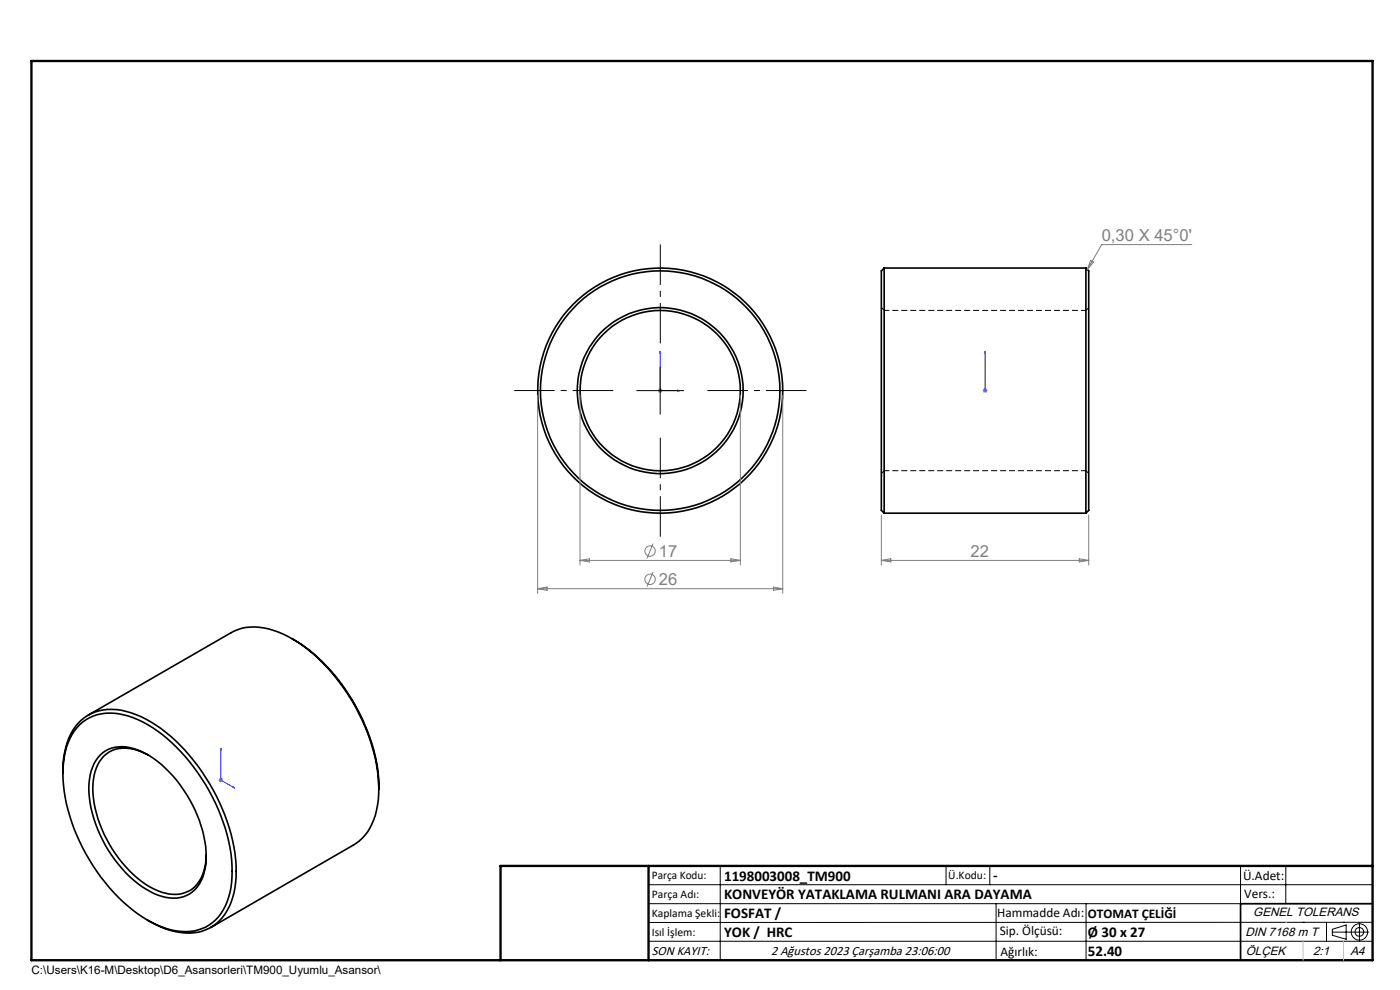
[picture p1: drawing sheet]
<svg xmlns="http://www.w3.org/2000/svg" width="297mm" height="210mm" viewBox="0 0 297 210" stroke-linecap="round" stroke-linejoin="round" font-family="sans-serif">
<g fill="none" stroke="#000" stroke-width=".35">
<path d="M187.6 56.9v52M187.6 56.9l-.6 .6v50.8l.6 .6M187.6 56.9h42.8M230.4 56.9v52M230.4 56.9l.6 .6v50.8l-.6 .6M187.6 108.9h42.8M62 135.5a38.6 38.6 0 0 1 16 19.6 31.2 31.2 0 0 1 2.4 12.2M16.9 153.7a10.1 10.1 0 0 1 10.3-1.8 29.4 29.4 0 0 1 14 10.9 39.5 39.5 0 0 1 8 20.8 14.9 14.9 0 0 1-3.5 11.5 9.9 9.9 0 0 1-10.2 1.9 30.2 30.2 0 0 1-14.9-12.1 37.6 37.6 0 0 1-7.2-22 13.6 13.6 0 0 1 3.5-9.2zM18.7 151.7l30.3-17.5a11.4 11.4 0 0 1 10.1-.1 33.1 33.1 0 0 1 14.8 13.4 38.6 38.6 0 0 1 6.5 19.8M13.3 164.1a15.7 15.7 0 0 1 3.3-10.7 10.1 10.1 0 0 1 11.2-2.2 31.4 31.4 0 0 1 15 12.5 39 39 0 0 1 7.3 21.1 13.8 13.8 0 0 1-4.2 11.1 10.1 10.1 0 0 1-9.7 1.5l-2.1-.8-2.8-1.4M21.2 160.2a7.1 7.1 0 0 1 7.9-1.1 22.1 22.1 0 0 1 10.5 9.5 24.1 24.1 0 0 1 4 15 7.5 7.5 0 0 1-4.7 6.6 9.8 9.8 0 0 1-8-1.6 27.5 27.5 0 0 1-12.1-21.3 10.1 10.1 0 0 1 2.4-7.1zM31.5 160.2a8.6 8.6 0 0 0-8.3-.7 8.1 8.1 0 0 0-3.5 6.8 25.8 25.8 0 0 0 7 17.6 15.4 15.4 0 0 0 10 5.8 6.2 6.2 0 0 0 6.6-4.9l.3-1.8 .1-1.6"/>
<path d="M80.4 167.3a14.6 14.6 0 0 1-3.6 10.6l-1.8 1.3-30.3 17.5M291.2 191.7h-28v12"/>
<circle cx="140" cy="82.9" r="25.4"/>
<circle cx="140.1" cy="82.9" r="26"/>
<circle cx="140.1" cy="82.9" r="17.6"/>
<circle cx="140.1" cy="82.8" r="17"/>
</g>
<path d="M187.6 65.8l-.6-.6M231 65.2l-.6 .6M230.4 99.8l.6 .6M187 100.4l.6-.6" fill="none" stroke="#000" stroke-width=".21" stroke-dasharray="1.3 .6" stroke-dashoffset=".4" stroke-linecap="butt"/>
<path d="M230.4 65.8h-42.8M187.6 99.8h42.8" fill="none" stroke="#000" stroke-width=".21" stroke-dasharray="1.3 .6" stroke-dashoffset=".2" stroke-linecap="butt"/>
<g fill="none" stroke="#808080" stroke-width=".21">
<path d="M231.4 55.2l.6 .4-1.3 1.6zM252.8 51.9h-19.1l-3 5.3M114.1 83.8v42.1M123 83.8v36.1M139.6 82.9h.9M139.7 82.5l.7 .7M140.1 82.4v1M140.4 82.5l-.7 .7M157.1 83.8v36.1M166.1 83.8v42.1M208.5 82.9h1M208.6 82.5l.7 .7"/>
<path d="M209 82.4v1M209.3 82.5l-.7 .7M123 118.9h34.1M123 118.9l2.1-.4v.7zM138.5 115.3l-1.2 3.2M155 118.5l2.1 .4-2.1 .3zM187 109.2v10.7M187 118.9h44M187 118.9l2-.4v.7zM229 118.5l2 .4-2 .3zM231 109.2v10.7M114.1 124.9h52"/>
<path d="M114.1 124.9l2-.4v.7zM138.5 121.3l-1.2 3.2M164.1 124.5l2 .4-2 .3zM46.4 165.5h.9M46.5 165.1l.7 .7M46.8 165v1M47.2 165.1l-.7 .7"/>
<circle cx="137.9" cy="116.9" r="1.11"/>
<circle cx="137.9" cy="122.9" r="1.11"/>
</g>
<g fill="none" stroke="#000" stroke-width=".21">
<path d="M140.1 77.8v10.1M135.1 82.9h10M137.6 187.7h153.6M137.6 191.7h153.6M137.6 199.7h153.6M152.8 183.7v20M200.7 183.7v4M210 183.7v4M211.3 191.7v12M230.4 191.7v12M263.2 183.7v20M272.8 183.7v8"/>
<path d="M276.4 195.6h.1M281.4 195.6v4.1M282.6 197.7h7.8M282.6 197.1l3-.9v3l-3-.8zM285 195.6h.1M288.4 195.8v3.8M291.2 195.6l-153.6 .1"/>
<circle cx="288.4" cy="197.7" r="1.74"/>
<circle cx="288.4" cy="197.7" r=".93"/>
</g>
<path d="M140.1 74.5l.1 .5h-.3zM140.1 74.5v8.4h4.1M209 74.5v.5v-.5M209 74.5v8.4M143.8 82.8l.4 .1-.4 .1zM209 82.8v.2zM209 82.9h.1M46.8 158.7l.1 .4-.1-.1zM46.8 158.7v6.8l3 1.7M49.5 166.9l.3 .3-.3-.1z" fill="none" stroke="#00f" stroke-width=".21"/>
<path d="M140.1 72.8v-21M130.1 82.8h-21M140.1 92.8v21M150.1 82.8h21" fill="none" stroke="#000" stroke-width=".21" stroke-dasharray="15.2 1.3 1.3 1.3" stroke-dashoffset="6.6" stroke-linecap="butt"/>
<path d="M106.2 203.7h185" fill="none" stroke="#000" stroke-width=".25"/>
<path d="M6.7 12.9h284.5v190.8h-284.5zM137.6 183.7v20M291.2 183.7h-185v20" fill="none" stroke="#000" stroke-width=".5"/>
<path d="M272.8 195.6h.1M276.4 199.7v4M285 199.7v4" fill="none" stroke="#c0c0c0" stroke-width=".21"/>
<g fill="#00f">
<path d="M143.8 82.8l.4 .1-.4 .1zM140.1 74.5l.1 .5h-.3z"/>
<path d="M209 82.8v.2zM209 74.5v.5zM49.5 166.9l.3 .3-.3-.1zM46.8 158.7l.1 .4-.1-.1z"/>
</g>
<g font-size="3.5" fill="#808080">
<text x="233.7" y="51.1">0,30 X 45°0'</text>
<text x="139.8" y="118.1">17</text>
<text x="205.9" y="118.1">22</text>
<text x="139.8" y="124.1">26</text>
</g>
<g font-size="3.2">
<text x="153.6" y="186.8">1198003008_TM900</text>
<text x="153.6" y="190.8">KONVEYÖR YATAKLAMA RULMANI ARA DAYAMA</text>
<text x="210.7" y="186.6">-</text>
<text x="153.6" y="194.8">FOSFAT /</text>
<text x="153.6" y="198.8">YOK / HRC</text>
<text x="230.8" y="198.7">Ø 30 x 27</text>
<text x="230.8" y="202.8">52.40</text>
</g>
<g font-size="2.8">
<text x="263.7" y="186.7">Ü.Adet:</text>
<text x="263.9" y="190.5">Vers.:</text>
<text x="211.5" y="194.5">Hammadde Adı:</text>
<text x="230.8" y="194.7">OTOMAT ÇELİĞİ</text>
<text x="138.3" y="202.6">SON KAYIT:</text>
<text x="163.6" y="202.6">2 Ağustos 2023 Çarşamba 23:06:00</text>
<text x="212.1" y="198.4">Sip. Ölçüsü:</text>
<text x="212.2" y="202.7">Ağırlık:</text>
</g>
<g font-size="2.6">
<text x="265.9" y="194.4">GENEL TOLERANS</text>
<text x="264.2" y="198.5">DIN 7168 m T</text>
<text x="264.3" y="202.6">ÖLÇEK</text>
<text x="278.5" y="202.6">2:1</text>
<text x="286.5" y="202.6">A4</text>
</g>
<g font-size="2.5">
<text x="138.3" y="186.4">Parça Kodu:</text>
<text x="138.3" y="190.5">Parça Adı:</text>
<text x="201.2" y="186.5">Ü.Kodu:</text>
<text x="138.3" y="194.5">Kaplama Şekli:</text>
<text x="138.3" y="198.6">Isıl İşlem:</text>
<text x="6.7" y="206.7">C:\Users\K16-M\Desktop\D6_Asansorleri\TM900_Uyumlu_Asansor\</text>
</g>
</svg>
